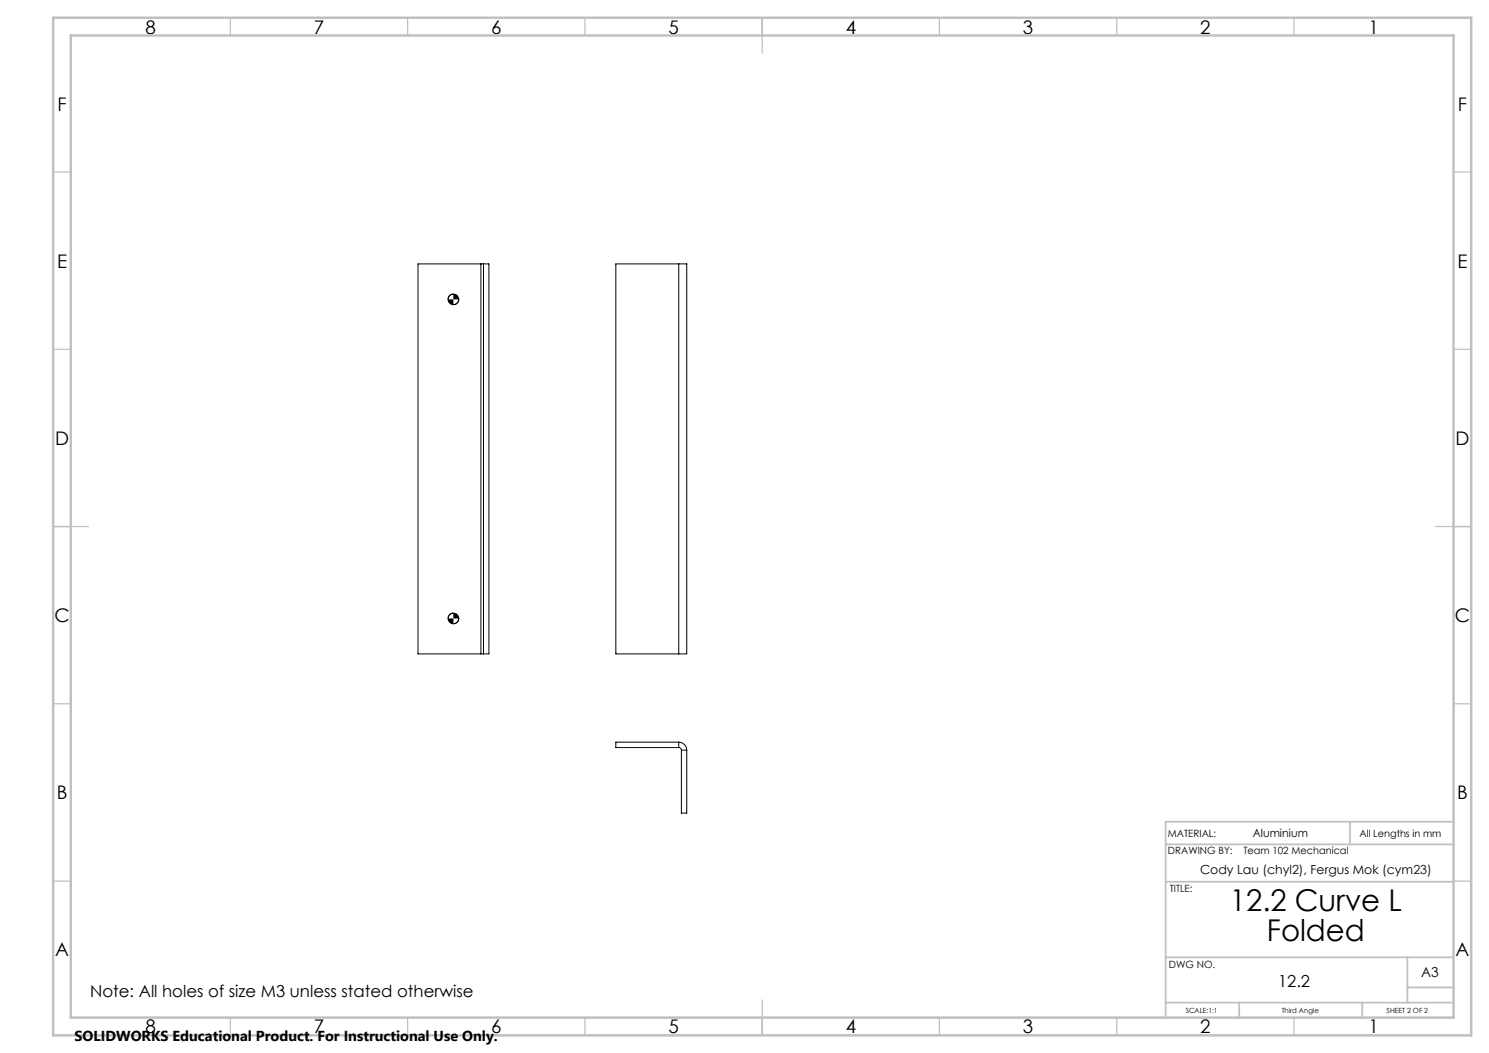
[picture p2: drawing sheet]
<svg xmlns="http://www.w3.org/2000/svg" width="420mm" height="297mm" viewBox="0 0 420 297" stroke-linecap="round" stroke-linejoin="round" font-family="sans-serif">
<g fill="none" stroke="#000" stroke-width=".28">
<path d="M135.6 74.4h.8M135.6 74.4h-17.7v110h17.7M135.6 74.4v110M136.4 74.4h1.5v110h-1.5M136.4 74.4v110M191.5 74.4h2.2v110h-2.2M191.5 74.4v110M191.5 74.4h-17.8v110h17.8M127.9 82.9l-1.1 .5-.4 1.1M129.4 84.5l-.4 .9-1.1 .5M127.9 172.9l-1.1 .6-.4 .9M129.4 174.4l-.5 1.2-1 .3"/>
<path d="M135.6 184.4h.8M191.5 210.9a.72 .72 0 0 1 .7 .7M191.5 209.3a2.29 2.29 0 0 1 2.2 2.3M191.5 209.3v1.6M191.5 209.3h-17.8v1.6h17.8M192.2 211.6v17.7h1.5v-17.7M192.2 211.6h1.5"/>
<circle cx="127.9" cy="84.4" r="1.5"/>
<circle cx="127.9" cy="174.4" r="1.51"/>
</g>
<g fill="none" stroke="#c0c0c0" stroke-width=".35">
<path d="M65 5v5M115 5v5M165 5v5M215 5v10M265 5v5M315 5v5M365 5v5M15 48.5h5M410 48.5h5M15 98.5h5M410 98.5h5M15 148.5h10"/>
<path d="M405 148.5h10M15 198.5h5M410 198.5h5M15 248.5h5M410 248.5h5M65 287v5M115 287v5M165 287v5M215 282v10M265 287v5M315 287v5M365 287v5"/>
</g>
<path d="M328.8 238.2h81.2M380.8 231.8v6.4M410 231.8h-81.2v55.2M328.8 248.7h81.2M328.8 270h81.2M397 270v12.8M397 278.5h13M328.8 282.8h81.2M349.5 282.8v4.2M384.2 282.8v4.2" fill="none" stroke="#c0c0c0" stroke-width=".5"/>
<path d="M15 5h400v287h-400zM20 10h390v277h-390z" fill="none" stroke="#c0c0c0" stroke-width=".7"/>
<path d="M126.4 174.4l.1 .6 .4 .6 1 .3v-1.5zM127.9 172.9v1.5h1.5l-.5-1.1zM126.4 84.5l.4 .9 1.1 .5v-1.4zM127.9 82.9v1.6h1.5l-.4-1.1z" fill="#000"/>
<g font-size="8.5">
<text x="346.9" y="256.8">12.2 Curve L</text>
<text x="357.3" y="265.3">Folded</text>
</g>
<g font-size="5.3">
<text x="41" y="9.5">8</text>
<text x="88.5" y="9.5">7</text>
<text x="138.5" y="9.5">6</text>
<text x="188.5" y="9.5">5</text>
<text x="238.5" y="9.5">4</text>
<text x="288.5" y="9.5">3</text>
<text x="338.5" y="9.5">2</text>
<text x="386" y="9.5">1</text>
<text x="16.2" y="31.3">F</text>
<text x="411.2" y="31.3">F</text>
<text x="16.1" y="75.5">E</text>
<text x="411.1" y="75.5">E</text>
<text x="15.5" y="125.5">D</text>
<text x="410.5" y="125.5">D</text>
<text x="15.4" y="175.5">C</text>
<text x="410.4" y="175.5">C</text>
<text x="16" y="225.5">B</text>
<text x="411" y="225.5">B</text>
<text x="15.5" y="269.8">A</text>
<text x="410.5" y="269.8">A</text>
<text x="41" y="291.5">8</text>
<text x="88.5" y="291.5">7</text>
<text x="138.5" y="291.5">6</text>
<text x="188.5" y="291.5">5</text>
<text x="238.5" y="291.5">4</text>
<text x="288.5" y="291.5">3</text>
<text x="338.5" y="291.5">2</text>
<text x="386" y="291.5">1</text>
</g>
<g font-size="4.7">
<text x="25.4" y="281.2">Note: All holes of size M3 unless stated otherwise</text>
<text x="360.5" y="278.4">12.2</text>
</g>
<text font-size="4.1" x="21" y="293.7">SOLIDWORKS Educational Product. For Instructional Use Only.</text>
<text font-size="3.9" x="400.9" y="275.5">A3</text>
<text font-size="3.5" x="338.5" y="246.5">Cody Lau (chyl2), Fergus Mok (cym23)</text>
<text font-size="3.2" x="353.4" y="236.2">Aluminium</text>
<g font-size="2.8">
<text x="329.4" y="236.2">MATERIAL:</text>
<text x="383.5" y="236.2">All Lengths in mm</text>
<text x="329.4" y="241">DRAWING BY:</text>
<text x="350.7" y="241">Team 102 Mechanical</text>
<text x="329.9" y="251.7">TITLE:</text>
<text x="329.7" y="272.9">DWG NO.</text>
</g>
<g font-size="2">
<text x="334.5" y="285.6">SCALE:1:1</text>
<text x="361.5" y="285.6">Third Angle</text>
<text x="391.1" y="285.6">SHEET 2 OF 2</text>
</g>
</svg>
